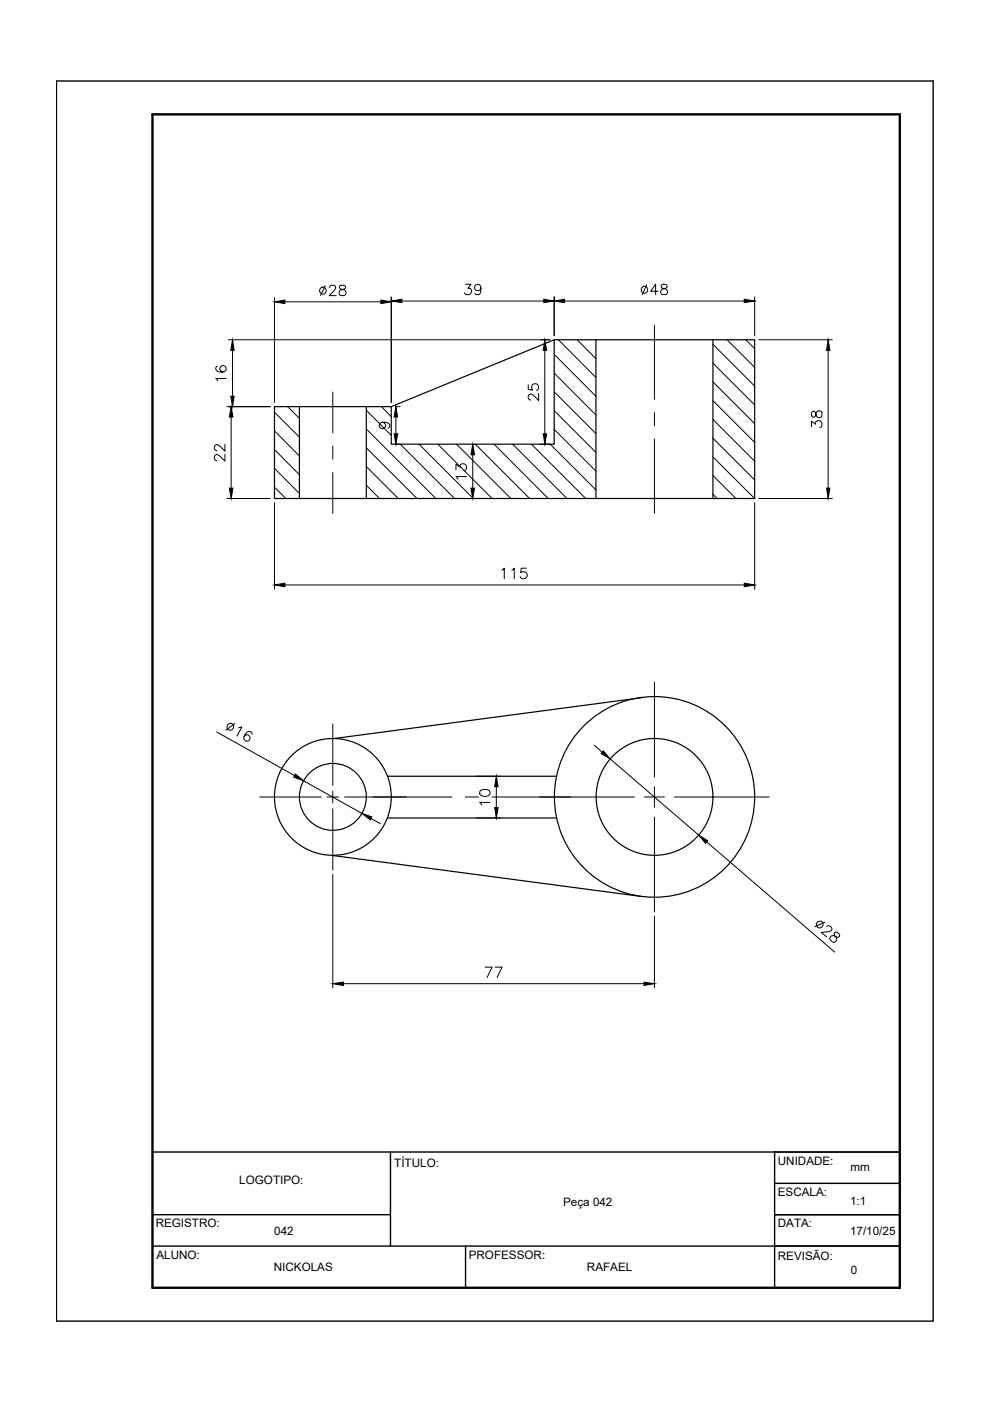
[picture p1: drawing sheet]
<svg xmlns="http://www.w3.org/2000/svg" width="210mm" height="297mm" viewBox="0 0 210 297" stroke-linecap="round" stroke-linejoin="round" font-family="sans-serif">
<!-- layer: CONTORNO 1 -->
<g fill="none" stroke="#000" stroke-width=".25">
<path d="M117.5 72l-34.5 14.2M126.4 72v33.7M151.2 72v33.7M58.2 86.2h24.8v8h34.5v-22.2h42.5v33.7h-101.8zM63.5 86.2v19.5M77.7 86.2v19.5M136 147.9l-65.4 8.7M82.2 173.4h35.8M82.2 164.6h35.8M70.6 181.4l65.4 8.7"/>
<circle cx="70.6" cy="169" r="12.4"/>
<circle cx="70.6" cy="169" r="7.1"/>
<circle cx="138.8" cy="169" r="21.3"/>
<circle cx="138.8" cy="169" r="12.4"/>
</g>
<!-- layer: HACHURA -->
<g fill="none" stroke="#000" stroke-width=".21">
<path d="M117.5 79.1l8.9 8.9M117.5 75.1l8.9 8.9M118.4 72l8 8M122.4 72l4 4.1M126.4 72v.1M151.2 77l8.8 8.8M151.2 73l8.8 8.9M154.2 72l5.8 5.9M158.1 72l1.9 1.9M58.2 99.3l5.3 5.3M58.2 95.3l5.3 5.4M58.2 91.3l5.3 5.4"/>
<path d="M58.2 87.4l5.3 5.3M61 86.2l2.5 2.5M77.7 98.9l6.7 6.8M77.7 94.9l10.7 10.8M77.7 91l14.7 14.7M77.7 87l5.3 5.3M80.9 86.2l2.1 2.1M84.9 94.2l11.5 11.5M88.8 94.2l11.6 11.5M92.8 94.2l11.5 11.5M96.8 94.2l11.5 11.5M100.8 94.2l11.5 11.5"/>
<path d="M104.8 94.2l11.4 11.5M108.7 94.2l11.5 11.5M112.7 94.2l11.5 11.5M116.7 94.2l9.7 9.7M117.5 91l8.9 8.9M117.5 87.1l8.9 8.8M117.5 83.1l8.9 8.8M151.2 96.9l8.8 8.8M151.2 92.9l8.8 8.9M151.2 88.9l8.8 8.9M151.2 84.9l8.8 8.9M151.2 81l8.8 8.8"/>
<path d="M58.2 103.3l2.4 2.4M77.7 102.9l2.8 2.8M151.2 104.8l.8 .9M151.2 100.8l4.8 4.9"/>
</g>
<!-- layer: CENTRO -->
<g fill="none" stroke="#000" stroke-width=".21">
<path d="M138.8 68.9v15.8M70.6 83.1v8.7M70.6 94.6v2.8M138.8 87.5v2.8M138.8 93.1v15.7M70.6 100.2v8.6M70.6 153.5v13M138.8 144.6v20.1M55.1 169h13M69.3 169h2.5M70.6 167.8v2.5M70.6 171.5v13"/>
<path d="M73.1 169h22.7M98.7 169h2.8M104.3 169h30.2M136.6 169h4.3M138.8 166.9v4.2M138.8 173.3v20.1M143 169h20.1"/>
</g>
<!-- layer: COTA -->
<g fill="none" stroke="#000" stroke-width=".21">
<path d="M48.4 72h68.2M49.3 74.3v9.7M58.2 63.1v22.2M60.4 64h20.4M83 62.9v22.4M85.2 63.8h30.1M115.5 74.3v17.7M117.5 62.9v8.3M119.7 63.8h38.1M160 62.9v8.3M160.9 72h15.6M175.6 74.3v29.2"/>
<path d="M48.1 86.2h9.2M49 88.4v15.1M83.8 86.2h1M83.8 94.2h1M114.6 94.2h2M48.1 105.7h9.2M58.2 106.6v18.3M160 106.6v18.3M160.9 105.7h15.6M60.4 124h97.4M45.9 155.2l16.6 9.3M49.8 153.4l-1.9 1.4"/>
<path d="M50.6 154.2l.7-.1-1.1 2M53.5 155.7a.64 .64 0 0 0-.4-.6 .64 .64 0 0 0-.7 .1 1.25 1.25 0 0 0-.4 1.8 .69 .69 0 0 0 .9-.2 .69 .69 0 0 0-.2-.9 .69 .69 0 0 0-.9 .2M126 158l1.7 1.5M64.4 165.6l12.3 6.9M78.7 173.6l1.9 1M101 164.6h5.1M129.4 160.9l18.8 16.2M149.8 178.5l27.2 23.4M70.6 185.4v24.1M138.8 194.3v15.2M174.9 195.5l-2.2 1M175.3 196.5l.4-.2a.78 .78 0 0 1 .7 .7 .76 .76 0 0 1-.8 .6l-1.5 .1 1.1 .9"/>
<path d="M176.2 198.5a.98 .98 0 0 1 1.2 .2h.5l.1-.2a.76 .76 0 0 0-1-.8l-.1 .4v.2a.81 .81 0 0 1 .5 .8 .81 .81 0 0 1-.7 .7l-.8-.7zM72.8 208.6h63.8"/>
<circle cx="48.9" cy="154.1" r=".74"/>
<circle cx="173.8" cy="196" r=".73"/>
</g>
<g fill="#000" stroke="#000" stroke-width=".21">
<path d="M49.3 72l.3 2.3h-.7zM58.2 64l2.2-.4v.8zM80.8 63.6l2.2 .4-2.2 .4zM83 63.8l2.2-.4v.8zM115.5 72l.4 2.3h-.7zM115.3 63.4l2.2 .4-2.2 .4zM117.5 63.8l2.2-.4v.8zM157.8 63.4l2.2 .4-2.2 .4zM175.6 72l.4 2.3h-.8zM49 86.2l.4 2.2h-.8zM48.9 84h.7l-.3 2.2zM83.9 86.2l.4 2.2h-.7z"/>
<path d="M83.6 92h.7l-.4 2.2zM100.2 94.2l.4 2.2h-.7zM115.2 92h.7l-.4 2.2zM48.6 103.5h.8l-.4 2.2zM99.9 103.5h.7l-.4 2.2zM175.2 103.5h.8l-.4 2.2zM58.2 124l2.2-.4v.8zM157.8 123.6l2.2 .4-2.2 .4zM127.9 159.2l1.5 1.7-1.9-1.1zM62.6 164.1l1.8 1.5-2.1-.8zM76.7 172.5l2.2 .7-.4 .6zM105.2 164.6l.4 2.2h-.7z"/>
<path d="M148.2 177.1l1.9 1.2-.5 .5zM70.6 208.6l2.2-.4v.7zM136.6 208.2l2.2 .4-2.2 .3z"/>
</g>
<!-- layer: CONTORNO 2 -->
<path d="M12 17.2h185.9v262.9h-185.9zM32.3 257.5h50.5M32.3 244.2h158.5M82.8 244.2v20M164.2 257.5h26.6M164.2 250.9h26.6M164.2 244.2v28.8M32.3 264.2h158.5M98.7 264.2v8.8" fill="none" stroke="#000" stroke-width=".3"/>
<!-- layer: CONTORNO 3 -->
<path d="M32.3 24.2h158.5v248.8h-158.5z" fill="none" stroke="#000" stroke-width=".51"/>
<g font-size="5.7">
<text x="97.4" y="63.9">39</text>
<text x="134.8" y="63.9">48</text>
<text x="175.3" y="91.7" transform="rotate(-90 175.3 91.7)">38</text>
<text x="48.7" y="99.1" transform="rotate(-90 48.7 99.1)">22</text>
</g>
<g font-size="5.3">
<text x="66.7" y="63.9">28</text>
<text x="48.7" y="81.8" transform="rotate(-90 48.7 81.8)">16</text>
<text x="115" y="86.1" transform="rotate(-90 115 86.1)">25</text>
<text x="99.8" y="102.7" transform="rotate(-90 99.8 102.7)">13</text>
<text x="105.1" y="123.8">115</text>
<text x="104.8" y="171.8" transform="rotate(-90 104.8 171.8)">10</text>
<text x="101.6" y="208.5">77</text>
</g>
<text font-size="4.4" x="79" y="92.1">9</text>
<g font-size="2.5">
<text x="50.7" y="251">LOGOTIPO:</text>
<text x="83.6" y="247.4">TÍTULO:</text>
<text x="164.9" y="246.9">UNIDADE:</text>
<text x="180.3" y="248.3">mm</text>
<text x="119.4" y="255.7">Peça 042</text>
<text x="164.9" y="253.6">ESCALA:</text>
<text x="180.2" y="255.5">1:1</text>
<text x="33" y="260.3">REGISTRO:</text>
<text x="58.2" y="261.9">042</text>
<text x="164.9" y="260.2">DATA:</text>
<text x="180.2" y="261.9">17/10/25</text>
<text x="33.2" y="266.9">ALUNO:</text>
<text x="58.1" y="269.5">NICKOLAS</text>
<text x="99.4" y="266.9">PROFESSOR:</text>
<text x="124.4" y="269.5">RAFAEL</text>
<text x="164.9" y="267.2">REVISÃO:</text>
<text x="180.4" y="270">0</text>
</g>
</svg>
